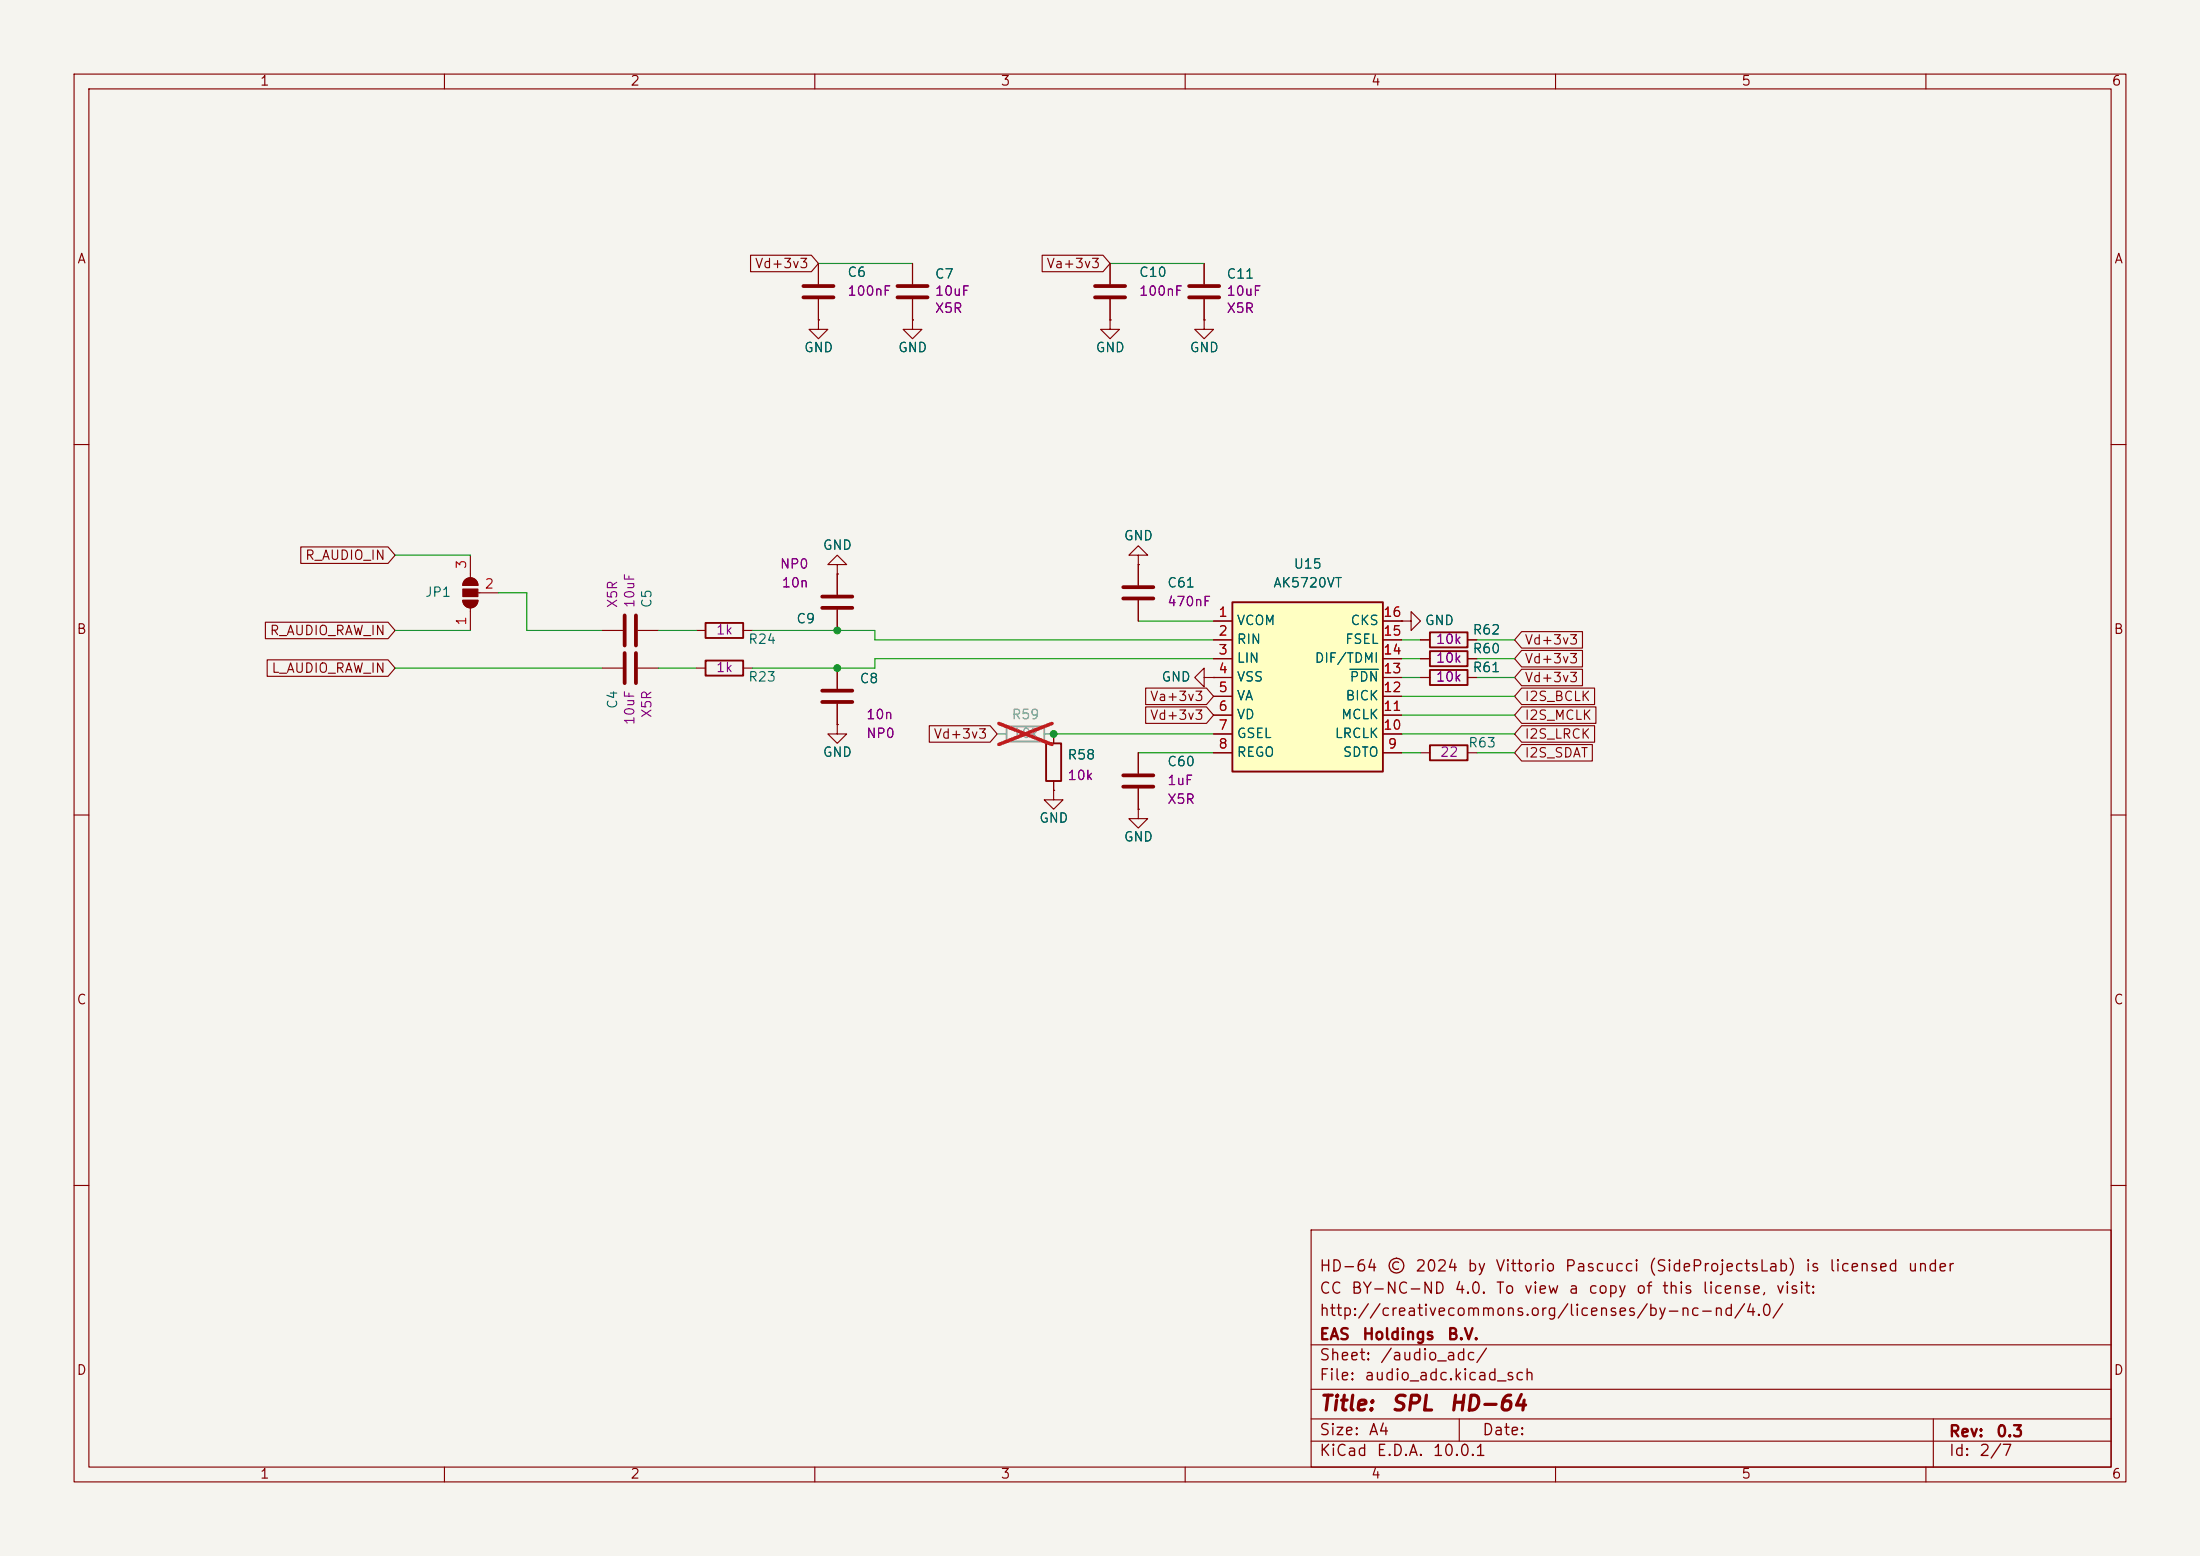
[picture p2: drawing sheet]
<svg xmlns="http://www.w3.org/2000/svg" width="297mm" height="210mm" viewBox="0 0 297 210" stroke-linecap="round" stroke-linejoin="round" font-family="sans-serif">
<path d="M0 0h297v210h-297z" fill="#f5f4ef" stroke="#f5f4ef" stroke-width=".14"/>
<g fill="none" stroke="#840000" stroke-width=".15">
<path d="M10 10h277v190h-277zM12 12h273v186h-273zM60 10v2M110 10v2M160 10v2M210 10v2M260 10v2M123.2 35.6v2.8M149.9 35.6v2.8M162.6 35.6v2.8M123.2 43.2v1.3h1.3l-1.3 1.2-1.3-1.2h1.3M123.2 43.2h.1"/>
<path d="M123.2 40.4v2.8M149.9 43.2v1.3h1.2l-1.2 1.2-1.3-1.2h1.3M149.9 43.2h.1M149.9 40.4v2.8M162.6 43.2v1.3h1.2l-1.2 1.2-1.3-1.2h1.3M162.6 43.2h.1M162.6 40.4v2.8M10 60h2M62.8 78.3a1.02 1.02 0 0 1 1.1-.2 1.02 1.02 0 0 1 .6 .9h-2l.1-.4zM63.5 74.9v3.1M285 60h2M62.5 81h2a1.02 1.02 0 0 1-1 1 1.02 1.02 0 0 1-1-1z"/>
<path d="M63.5 82v3.1M64.5 80h2.8M81.3 85.1h2.8M81.3 90.2h2.8M86.1 85.1h2.8M86.1 90.2h2.8M94 85.1h1.2M100.3 85.1h1.3M113 97.8v1.3h-1.2l1.2 1.2 1.3-1.2h-1.3M113 97.8h.1M113 90.2v2.8M113 95v2.8"/>
<path d="M10 110h2M285 110h2M10 160h2M177 166h108v32h-108zM285 160h2M60 198v2M110 198v2M160 198v2M177 194.5h108M177 191.5h108M177 187.5h108M177 181.5h108"/>
<path d="M197 191.5v3M210 198v2M260 198v2M261 191.5v6.5"/>
</g>
<g fill="#840000" stroke="#840000" stroke-width=".15">
<path d="M62.5 81h2a1.02 1.02 0 0 1-1 1 1.02 1.02 0 0 1-1-1z"/>
<path d="M62.5 79.5h2v1h-2z"/>
<path d="M62.8 78.3a1.02 1.02 0 0 1 1.1-.2 1.02 1.02 0 0 1 .6 .9h-2l.1-.4z"/>
</g>
<path d="M121.2 38.6h4M147.8 38.6h4.1M160.5 38.6h4.1M121.2 40.1h4M147.8 40.1h4.1M160.5 40.1h4.1M84.3 83.1v4M84.3 88.1v4.1M85.9 83.1v4M85.9 88.1v4.1M111 93.2h4.1M111 94.7h4.1" fill="none" stroke="#840000" stroke-width=".51"/>
<path d="M135.9 98h5.1v2.1h-5.1z" fill="none" stroke="#9c9b98" stroke-width=".25"/>
<path d="M134.6 99.1h1.3M141 99.1h1.2" fill="none" stroke="#9c9b98" stroke-width=".15"/>
<path d="M134.8 97.6l7.2 2.9M142 97.6l-7.2 2.9" fill="none" stroke="#e12e31" stroke-width=".46"/>
<path d="M95.2 84.1h5.1v2h-5.1z" fill="none" stroke="#840000" stroke-width=".25"/>
<path d="M166.4 81.3h20.3v22.8h-20.3z" fill="#ffffc2"/>
<path d="M95.2 89.2h5.1v2h-5.1zM166.4 81.3h20.3v22.8h-20.3zM193 85.3h5.1v2.1h-5.1zM193 90.4h5.1v2.1h-5.1zM193 87.9h5.1v2h-5.1zM141.2 100.3h2.1v5.1h-2.1zM193 100.6h5.1v2h-5.1z" fill="none" stroke="#840000" stroke-width=".25"/>
<g fill="none" stroke="#840000" stroke-width=".15">
<path d="M101.3 34.4h8.2l1 1.2-1 1.1h-8.2zM110.5 35.6v2.8M123.2 35.6v2.8M140.7 34.4h8.2l1 1.2-1 1.1h-8.2zM149.9 35.6v2.8M162.6 35.6v2.8M110.5 43.2v1.3h1.3l-1.3 1.2-1.3-1.2h1.3M110.5 43.2h.1M110.5 40.4v2.8M123.2 43.2h.1M123.2 40.4v2.8M149.9 43.2h.1"/>
<path d="M149.9 40.4v2.8M162.6 43.2h.1M162.6 40.4v2.8M40.6 73.8h11.8l.9 1.1-.9 1.1h-11.8zM113 76.2h-1.2l1.2-1.3 1.3 1.3h-1.3v1.3M113 77.5h.1M113 77.5v2.8M153.7 74.9h1.2l-1.2-1.2-1.3 1.2h1.3v1.3M153.7 76.2h.1M153.7 76.2v2.8M35.8 84h16.6l.9 1.1-.9 1.1h-16.6zM36.1 89.1h16.3l.9 1.1-.9 1.1h-16.3z"/>
<path d="M94 90.2h1.2M100.3 90.2h1.3M113 97.8h.1M113 82.3v2.8M113 90.2v2.8M113 95v2.8M125.5 97.9h8.2l.9 1.2-.9 1.1h-8.2zM142.2 99.1v1.2M153.7 81v2.8M154.7 95.4h8.2l.9 1.1-.9 1.1h-8.2zM154.7 92.9h8.2l.9 1.1-.9 1.1h-8.2zM162.6 91.4v-1.2l-1.3 1.2 1.3 1.3v-1.3h1.2"/>
<path d="M163.8 91.4h.1M163.8 83.8h2.6M163.8 86.4h2.6M163.8 88.9h2.6M163.8 91.4h2.6M163.8 94h2.6M163.8 96.5h2.6M163.8 99.1h2.6M186.7 83.8h2.5M186.7 86.4h2.5M186.7 88.9h2.5M186.7 91.4h2.5"/>
<path d="M186.7 94h2.5M186.7 96.5h2.5M186.7 99.1h2.5M189.2 83.8h1.3v-1.2l1.3 1.2-1.3 1.3v-1.3M189.2 83.8h.1M191.8 86.4h1.2M191.8 88.9h1.2M191.8 91.4h1.2M198.1 86.4h1.3M198.1 88.9h1.3M198.1 91.4h1.3M205.4 92.9h9.9v2.2h-9.9l-.9-1.1z"/>
<path d="M205.4 85.2h8.2v2.3h-8.2l-.9-1.1zM205.4 90.3h8.2v2.3h-8.2l-.9-1.2zM205.4 95.4h10v2.2h-10l-.9-1.1zM205.4 87.8h8.2v2.2h-8.2l-.9-1.1zM205.4 97.9h9.9v2.3h-9.9l-.9-1.1zM142.2 106.7v1.3h1.3l-1.3 1.2-1.2-1.2h1.2M142.2 106.7h.1M142.2 105.4v1.3M153.7 109.2v1.3h1.2l-1.2 1.3-1.3-1.3h1.3M153.7 109.2h.1M153.7 101.6v2.8M153.7 106.4v2.8"/>
<path d="M163.8 101.6h2.6M186.7 101.6h2.5M191.8 101.6h1.2M198.1 101.6h1.3M205.4 100.5h9.6v2.2h-9.6l-.9-1.1z"/>
</g>
<path d="M182.2 90.3h3.9" fill="none" stroke="#006464" stroke-width=".15"/>
<path d="M108.5 38.6h4M108.5 40.1h4M151.6 79.2h4.1M111 82h4.1M111 80.5h4.1M151.6 80.8h4.1M151.6 106.2h4.1M151.6 104.6h4.1" fill="none" stroke="#840000" stroke-width=".51"/>
<g fill="none" stroke="#009600" stroke-width=".15">
<path d="M110.5 35.6h12.7M149.9 35.6h12.7M53.3 74.9h10.2M53.3 90.2h28M53.3 85.1h10.2M67.3 80h3.8v5.1h10.2M88.9 90.2h5.1M88.9 85.1h5.1M101.6 85.1h16.5v1.3h45.7M142.2 99.1h21.6M153.7 83.8h10.1M163.8 88.9h-45.7v1.3h-16.5"/>
<path d="M189.2 91.4h2.6M189.2 86.4h2.6M189.2 99.1h15.3M189.2 94h15.3M189.2 96.5h15.3M189.2 88.9h2.6M199.4 91.4h5.1M199.4 86.4h5.1M199.4 88.9h5.1M153.7 101.6h10.1M189.2 101.6h2.6M199.4 101.6h5.1"/>
</g>
<path d="M134.6 99.1h1.3M141 99.1h1.2" fill="none" stroke="#9c9b98" stroke-width=".15"/>
<path d="M134.8 97.6l7.2 2.9M142 97.6l-7.2 2.9" fill="none" stroke="#e12e31" stroke-width=".46"/>
<g fill="#009600" stroke="#009600" stroke-width=".14">
<circle cx="113" cy="85.1" r=".46"/>
<circle cx="142.2" cy="99.1" r=".46"/>
<circle cx="113" cy="90.2" r=".46"/>
</g>
<g font-size="2" fill="#840000">
<text x="178" y="190.9">Title:</text>
<text x="187.7" y="190.9">SPL</text>
<text x="195.5" y="190.9">HD-64</text>
</g>
<g font-size="1.5" fill="#840000">
<text x="178" y="172">HD-64</text>
<text x="187.1" y="172">©</text>
<text x="191" y="172">2024</text>
<text x="198" y="172">by</text>
<text x="201.8" y="172">Vittorio</text>
<text x="211.1" y="172">Pascucci</text>
<text x="222.4" y="172">(SideProjectsLab)</text>
<text x="243.6" y="172">is</text>
<text x="246.8" y="172">licensed</text>
<text x="257.4" y="172">under</text>
<text x="178" y="178">http://creativecommons.org/licenses/by-nc-nd/4.0/</text>
<text x="178" y="175">CC</text>
<text x="182.3" y="175">BY-NC-ND</text>
<text x="196.2" y="175">4.0.</text>
<text x="201.8" y="175">To</text>
<text x="205.6" y="175">view</text>
<text x="211.6" y="175">a</text>
<text x="214.3" y="175">copy</text>
<text x="220.7" y="175">of</text>
<text x="224.3" y="175">this</text>
<text x="229.7" y="175">license,</text>
<text x="239.6" y="175">visit:</text>
<text x="178" y="184">Sheet:</text>
<text x="178" y="181.2">EAS</text>
<text x="183.8" y="181.2">Holdings</text>
<text x="186.2" y="184">/audio_adc/</text>
<text x="195.3" y="181.2">B.V.</text>
<text x="178" y="186.7">File:</text>
<text x="184.1" y="186.7">audio_adc.kicad_sch</text>
<text x="178" y="196.9">KiCad</text>
<text x="178" y="194.1">Size:</text>
<text x="184.7" y="194.1">A4</text>
<text x="185.7" y="196.9">E.D.A.</text>
<text x="193.3" y="196.9">10.0.1</text>
<text x="200" y="194.1">Date:</text>
<text x="263" y="194.3">Rev:</text>
<text x="263" y="196.9">Id:</text>
<text x="267.1" y="196.9">2/7</text>
<text x="269.4" y="194.3">0.3</text>
</g>
<g font-size="1.3" fill="#840000">
<text x="35" y="11.9">1</text>
<text x="85" y="11.9">2</text>
<text x="135" y="11.9">3</text>
<text x="185" y="11.9">4</text>
<text x="235" y="11.9">5</text>
<text x="285" y="11.9">6</text>
<text x="10.3" y="35.9">A</text>
<text x="285.3" y="35.9">A</text>
<text x="101.8" y="36.5">Vd+3v3</text>
<text x="141.2" y="36.5">Va+3v3</text>
<text x="41.1" y="75.9">R_AUDIO_IN</text>
<text x="10.3" y="85.9">B</text>
<text x="36.3" y="86">R_AUDIO_RAW_IN</text>
<text x="205.7" y="87.3">Vd+3v3</text>
<text x="205.7" y="89.9">Vd+3v3</text>
<text x="285.3" y="85.9">B</text>
<text x="36.6" y="91.1">L_AUDIO_RAW_IN</text>
<text x="155.2" y="94.9">Va+3v3</text>
<text x="205.7" y="94.9">I2S_BCLK</text>
<text x="205.7" y="92.4">Vd+3v3</text>
<text x="126" y="100">Vd+3v3</text>
<text x="155.2" y="97.5">Vd+3v3</text>
<text x="205.7" y="97.5">I2S_MCLK</text>
<text x="205.7" y="100">I2S_LRCK</text>
<text x="205.7" y="102.6">I2S_SDAT</text>
<text x="10.3" y="135.9">C</text>
<text x="285.3" y="135.9">C</text>
<text x="10.3" y="185.9">D</text>
<text x="285.3" y="185.9">D</text>
<text x="35" y="199.9">1</text>
<text x="85" y="199.9">2</text>
<text x="135" y="199.9">3</text>
<text x="185" y="199.9">4</text>
<text x="235" y="199.9">5</text>
<text x="285" y="199.9">6</text>
</g>
<g font-size="1.3" fill="#006464">
<text x="114.3" y="37.7">C6</text>
<text x="126.1" y="37.9">C7</text>
<text x="153.7" y="37.7">C10</text>
<text x="165.5" y="37.9">C11</text>
<text x="108.5" y="47.9">GND</text>
<text x="121.2" y="47.9">GND</text>
<text x="147.8" y="47.9">GND</text>
<text x="160.5" y="47.9">GND</text>
<text x="111" y="74.5">GND</text>
<text x="151.6" y="73.3">GND</text>
<text x="174.6" y="77.1">U15</text>
<text x="57.3" y="80.9">JP1</text>
<text x="88.3" y="82.2" transform="rotate(-90 88.3 82.2)">C5</text>
<text x="157.5" y="79.6">C61</text>
<text x="171.8" y="79.6">AK5720VT</text>
<text x="100.9" y="87.2">R24</text>
<text x="107.4" y="84.5">C9</text>
<text x="166.9" y="84.7">VCOM</text>
<text x="166.9" y="87.2">RIN</text>
<text x="166.9" y="89.8">LIN</text>
<text x="177.4" y="89.8">DIF/TDMI</text>
<text x="181.5" y="87.2">FSEL</text>
<text x="182.2" y="84.7">CKS</text>
<text x="192.3" y="84.7">GND</text>
<text x="198.7" y="86">R62</text>
<text x="198.7" y="88.5">R60</text>
<text x="83.6" y="95.8" transform="rotate(-90 83.6 95.8)">C4</text>
<text x="100.9" y="92.3">R23</text>
<text x="116" y="92.5">C8</text>
<text x="156.7" y="92.3">GND</text>
<text x="166.9" y="92.3">VSS</text>
<text x="166.9" y="94.8">VA</text>
<text x="181.6" y="94.8">BICK</text>
<text x="182.1" y="92.3">PDN</text>
<text x="198.7" y="91">R61</text>
<text x="166.9" y="97.4">VD</text>
<text x="166.9" y="99.9">GSEL</text>
<text x="180.1" y="99.9">LRCLK</text>
<text x="181" y="97.4">MCLK</text>
<text x="198.1" y="101.2">R63</text>
<text x="111" y="102.5">GND</text>
<text x="144" y="102.8">R58</text>
<text x="157.5" y="103.7">C60</text>
<text x="166.9" y="102.5">REGO</text>
<text x="181.2" y="102.5">SDTO</text>
<text x="140.2" y="111.4">GND</text>
<text x="151.6" y="113.9">GND</text>
</g>
<g font-size="1.3" fill="#840084">
<text x="114.3" y="40.2">100nF</text>
<text x="126.1" y="40.2">10uF</text>
<text x="153.7" y="40.2">100nF</text>
<text x="165.5" y="40.2">10uF</text>
<text x="126.1" y="42.5">X5R</text>
<text x="165.5" y="42.5">X5R</text>
<text x="105.2" y="77.1">NP0</text>
<text x="83.6" y="82.2" transform="rotate(-90 83.6 82.2)">X5R</text>
<text x="86" y="82.2" transform="rotate(-90 86 82.2)">10uF</text>
<text x="105.4" y="79.6">10n</text>
<text x="157.5" y="82.1">470nF</text>
<text x="96.6" y="86">1k</text>
<text x="193.8" y="87.2">10k</text>
<text x="193.8" y="89.8">10k</text>
<text x="96.6" y="91">1k</text>
<text x="193.8" y="92.3">10k</text>
<text x="86" y="98" transform="rotate(-90 86 98)">10uF</text>
<text x="88.3" y="97" transform="rotate(-90 88.3 97)">X5R</text>
<text x="116.8" y="97.4">10n</text>
<text x="116.8" y="99.9">NP0</text>
<text x="144" y="105.6">10k</text>
<text x="157.5" y="106.3">1uF</text>
<text x="194.3" y="102.5">22</text>
<text x="157.5" y="108.8">X5R</text>
</g>
<g font-size="1.3" fill="#a90000">
<text x="63.2" y="76.9" transform="rotate(-90 63.2 76.9)">3</text>
<text x="65.3" y="79.8">2</text>
<text x="164.4" y="83.6">1</text>
<text x="186.6" y="83.6">16</text>
<text x="63.2" y="84.5" transform="rotate(-90 63.2 84.5)">1</text>
<text x="164.4" y="86.1">2</text>
<text x="164.4" y="88.6">3</text>
<text x="186.6" y="88.6">14</text>
<text x="186.6" y="86.1">15</text>
<text x="164.4" y="91.2">4</text>
<text x="164.4" y="93.7">5</text>
<text x="186.6" y="93.7">12</text>
<text x="186.6" y="91.2">13</text>
<text x="164.4" y="96.3">6</text>
<text x="164.4" y="98.8">7</text>
<text x="164.4" y="101.3">8</text>
<text x="186.6" y="98.8">10</text>
<text x="186.6" y="96.3">11</text>
<text x="187.3" y="101.3">9</text>
</g>
<text font-size="1.3" fill="#939391" x="136.5" y="97.4">R59</text>
<text font-size="1.3" fill="#9c9b98" x="136.6" y="99.9">10k</text>
</svg>
